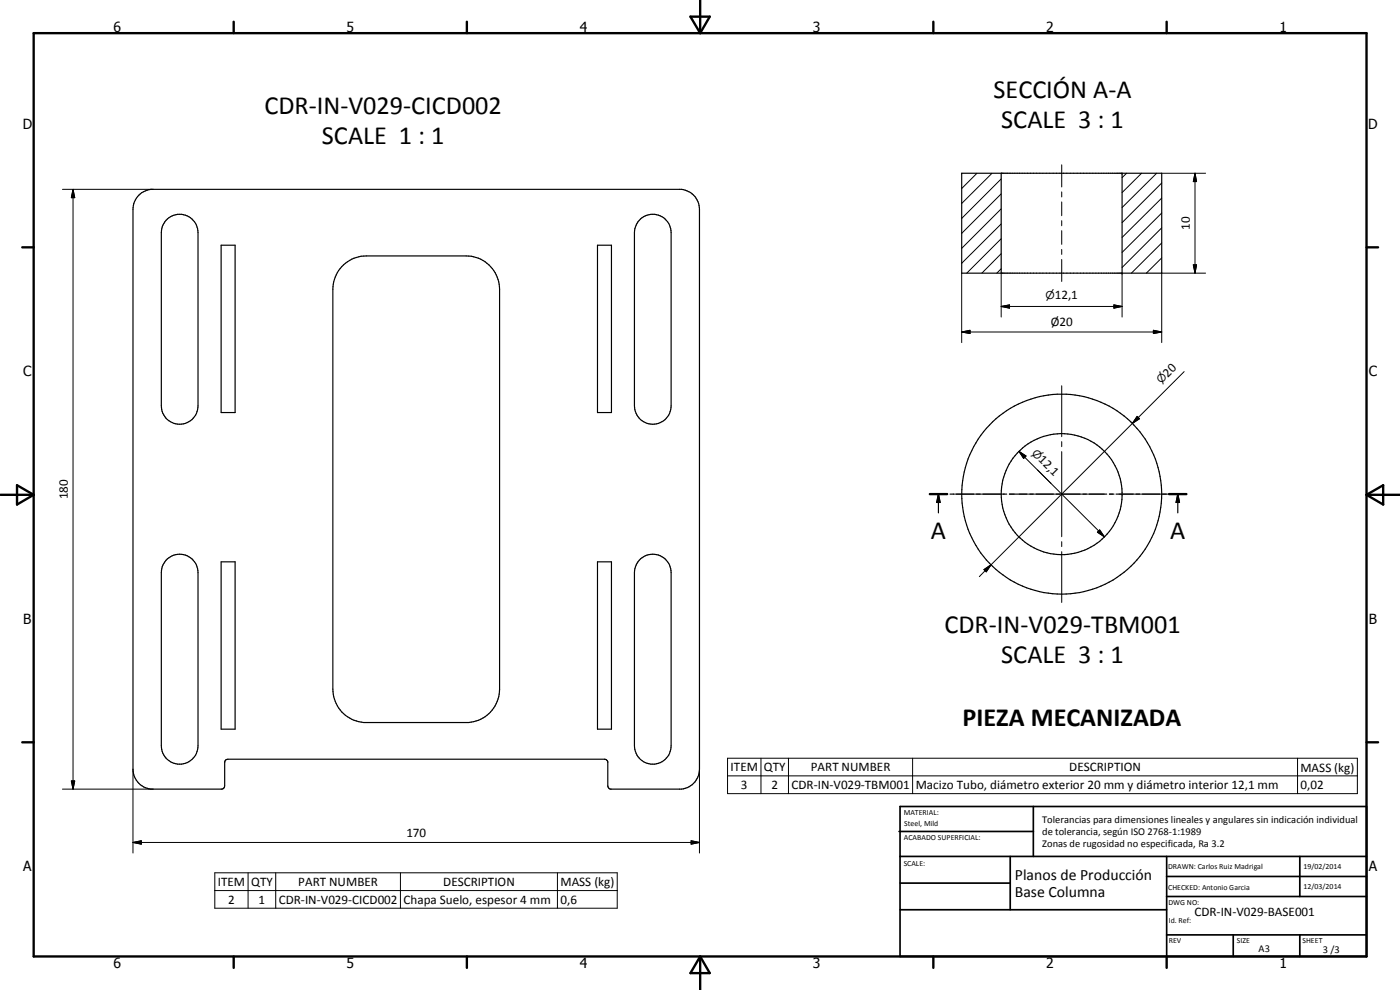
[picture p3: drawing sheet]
<svg xmlns="http://www.w3.org/2000/svg" width="420mm" height="297mm" viewBox="0 0 420 297" stroke-linecap="round" stroke-linejoin="round" font-family="sans-serif">
<g fill="none" stroke="#000" stroke-width=".35">
<path d="M41.7 58.5l1.4-1 2.2-.7h159.2a6.1 6.1 0 0 1 5.4 6v168a6.1 6.1 0 0 1-5.4 6l-21.5-.1-.6-.9v-7.2l-.4-.6-.6-.2h-113a.93 .93 0 0 0-1 1v7l-.4 .8-.4 .2h-21.3a6.1 6.1 0 0 1-5.4-6v-168a6 6 0 0 1 1.8-4.3zM288.6 52h60v30h-60zM300.5 52v30M336.8 52v30M49.8 66.1a5.5 5.5 0 0 1 6.1-1.5 5.5 5.5 0 0 1 3.5 5.2v52a5.5 5.5 0 0 1-5.5 5.5 5.5 5.5 0 0 1-5.5-5.5v-52l.3-1.7zM66.4 73.6h4.2v50.2h-4.2zM179.3 73.6h4.2v50.2h-4.2zM192.2 65.7a5.5 5.5 0 0 1 5.9-.9 5.5 5.5 0 0 1 3.3 5v52a5.5 5.5 0 0 1-5.5 5.5 5.5 5.5 0 0 1-5.5-5.5v-52l.5-2.2zM102.6 80a9.8 9.8 0 0 1 7.3-3.2h30a10 10 0 0 1 10 10v120a10.1 10.1 0 0 1-9.2 10h-31.5a10 10 0 0 1-9.3-10v-120a10.3 10.3 0 0 1 2.7-6.8zM279 148.3h5.3M281.6 148.3l.5 2.4h-1zM281.6 148.3v5.6"/>
<path d="M285.1 148.3h1.1M287.1 148.3h5.1M293.1 148.3h1.1M295 148.3h5.2M301.1 148.3h1M303 148.3h5.2M309.1 148.3h1M311 148.3h5.1M317 148.3h1.1M319 148.3h5.1M325 148.3h1M326.9 148.3h5.2"/>
<path d="M333 148.3h1M334.9 148.3h5.2M340.9 148.3h1.1M342.9 148.3h5.2M348.9 148.3h1.1M350.8 148.3h5.3M353.5 148.3l.5 2.4h-1zM353.5 148.3v5.6M49.8 168.1a5.5 5.5 0 0 1 6.1-1.5 5.5 5.5 0 0 1 3.5 5.2v52a5.5 5.5 0 0 1-5.5 5.5 5.5 5.5 0 0 1-5.5-5.5v-52l.3-1.7zM66.4 168.6h4.2v50.2h-4.2zM179.3 168.6h4.2v50.2h-4.2zM192.2 167.7a5.5 5.5 0 0 1 6-.9 5.5 5.5 0 0 1 3.2 5v52a5.5 5.5 0 0 1-5.5 5.5 5.5 5.5 0 0 1-5.5-5.5v-52a5.9 5.9 0 0 1 1.8-4.1z"/>
<circle cx="318.6" cy="148.3" r="18.2"/>
<circle cx="318.6" cy="148.3" r="30"/>
</g>
<g fill="#000">
<circle cx="336.8" cy="52" r=".18"/>
<circle cx="336.8" cy="82" r=".18"/>
</g>
<g fill="none" stroke="#000" stroke-width=".71">
<path d="M10.1 9.9h400v277.1h-400zM70.1 6.5v3.4M140.1 6.5v3.4M207.2 5h5.8l-2.9 4.9zM210.1 0v9.9M280.1 6.5v3.4M350.1 6.5v3.4M6.7 74.2h3.4M410.1 74.2h3.5M.1 148.5h10M5.1 145.6l5 2.9-5 2.9zM279 148.3h5.3"/>
<path d="M350.8 148.3h5.3M410.1 148.5h10M410.1 148.5l5-2.9v5.8zM6.7 222.7h3.4M410.1 222.7h3.5M70.1 287v3.4M140.1 287v3.4M210.1 287v10M210.1 287l2.9 5h-5.8zM280.1 287v3.4M350.1 287v3.4"/>
</g>
<g fill="none" stroke="#000" stroke-width=".51">
<path d="M269.8 249.5h40.3M270.1 242h140v45h-140zM270.1 257h140M303.2 257v16M310.1 242v15M350.1 257v30M390.1 257v12M270.1 265h33.1M270.1 273h80M350.1 269h60M350.1 263h60M350.1 280.5h60"/>
<path d="M370.1 280.5v6.5M390.1 280.5v6.5"/>
</g>
<g fill="#000">
<path d="M21.9 56.8l.5 2.5h-1zM358.6 52l.5 2.5h-1zM358.1 79.5h1l-.5 2.5zM288.6 99.6l2.5-.5v1zM300.5 91.9l2.5-.4v1zM334.3 91.5l2.5 .4-2.5 .6zM346.1 99.1l2.5 .5-2.5 .5zM305.8 135.4l2.1 1.4-.7 .7zM341.3 124.9l.7 .7-2.2 1.4zM281.6 148.3l.5 2.4h-1zM330 159l1.5 2.1-2.2-1.4zM353.5 148.3l.5 2.4h-1z"/>
<path d="M295.3 170.9l2.1-1.4-1.4 2.1zM21.4 234.3h1l-.5 2.5zM39.9 252.8l2.5-.5v1zM207.4 252.3l2.5 .5-2.5 .5z"/>
</g>
<g fill="none" stroke="#000" stroke-width=".3">
<path d="M18.7 56.8h27.2M21.9 56.8l.5 2.5h-1zM21.9 56.8v180M288.7 52l-.1 .1M293.2 52l-4.6 4.6M297.7 52l-9.1 9M300.5 58.2l-11.9 11.8M300.5 53.7l-11.9 11.8M318.6 49.4v6.7M318.6 57.6v1.5M338.1 52l-1.3 1.3M342.6 52l-5.8 5.8"/>
<path d="M347.1 52l-10.3 10.3M348.6 59.4l-11.8 11.8M348.6 54.9l-11.8 11.9M348.6 52h13.2M358.6 52l.5 2.5h-1zM358.6 52v30M300.5 76.1l-5.8 5.9M300.5 71.6l-10.4 10.4M300.5 67.2l-11.9 11.8M300.5 62.7l-11.9 11.8M318.6 60.6v4.1M318.6 66.2v1.5"/>
<path d="M318.6 69.2v4.1M318.6 74.8v1.5M318.6 77.9v6.6M348.6 77.4l-4.6 4.6M348.6 72.9l-9.1 9.1M348.6 68.4l-11.8 11.9M348.6 63.9l-11.8 11.8M358.1 79.5h1l-.5 2.5zM288.6 99.6l2.5-.5v1zM288.6 99.6h60M288.6 82v20.8M300.5 91.9l2.5-.4v1z"/>
<path d="M300.5 80.6l-1.3 1.4M300.5 91.9h36.3M300.5 82v13.1M334.3 91.5l2.5 .4-2.5 .6zM336.8 82v13.1M346.1 99.1l2.5 .5-2.5 .5zM348.6 81.9l-.1 .1M361.8 82h-13.2v20.8M318.6 115.7v15.3M355.4 111.5l-15.6 15.5M305.8 135.4l2.1 1.4-.7 .7zM305.8 135.4l25.7 25.7"/>
<path d="M318.6 132.5v1.5M318.6 135.5v25.5M339.8 127l-45.9 46M341.3 124.9l.7 .7-2.2 1.4zM286.1 148.3h15.3M302.9 148.3h1.5M305.9 148.3h25.5M330 159l1.5 2.1-2.2-1.4zM332.9 148.3h1.5M335.9 148.3h15.2M295.3 170.9l2.1-1.4-1.4 2.1zM318.6 162.5v1.5"/>
<path d="M318.6 165.5v15.3M18.7 236.8h27.2M21.4 234.3h1l-.5 2.5zM39.9 230.8v25.1M209.9 230.8v25.1M218.3 227.5h189.1v10.6h-189.1zM218.3 232.8h189.1M228.4 227.5v10.6M236.6 227.5v10.6M273.9 227.5v10.6M389.4 227.5v10.6M39.9 252.8l2.5-.5v1z"/>
<path d="M39.9 252.8h170M207.4 252.3l2.5 .5-2.5 .5zM64.5 261.9h120.7v10.6h-120.7zM64.5 267.2h120.7M74.5 261.9v10.6M82.8 261.9v10.6M120.2 261.9v10.6M167.3 261.9v10.6"/>
</g>
<g font-size="7.9">
<text x="298.1" y="29.5">SECCIÓN A-A</text>
<text x="79.4" y="34.2">CDR-IN-V029-CICD002</text>
<text x="300.5" y="38.5">SCALE 3 : 1</text>
<text x="96.6" y="43.2">SCALE 1 : 1</text>
<text x="279.4" y="161.8">A</text>
<text x="351.2" y="161.8">A</text>
<text x="283.4" y="190">CDR-IN-V029-TBM001</text>
<text x="300.5" y="199.1">SCALE 3 : 1</text>
<text x="288.9" y="217.9">PIEZA MECANIZADA</text>
</g>
<g font-size="4.7">
<text x="304.6" y="263.9">Planos de Producción</text>
<text x="304.6" y="269.3">Base Columna</text>
</g>
<g font-size="4.2">
<text x="34" y="9.6">6</text>
<text x="104" y="9.6">5</text>
<text x="174" y="9.6">4</text>
<text x="244" y="9.6">3</text>
<text x="314" y="9.6">2</text>
<text x="384" y="9.6">1</text>
<text x="6.8" y="38.7">D</text>
<text x="410.6" y="38.7">D</text>
<text x="7" y="112.9">C</text>
<text x="410.8" y="112.9">C</text>
<text x="7" y="187.1">B</text>
<text x="410.8" y="187.1">B</text>
<text x="7" y="261.4">A</text>
<text x="410.8" y="261.4">A</text>
<text x="34" y="290.4">6</text>
<text x="104" y="290.4">5</text>
<text x="174" y="290.4">4</text>
<text x="244" y="290.4">3</text>
<text x="314" y="290.4">2</text>
<text x="384" y="290.4">1</text>
</g>
<g font-size="3.9">
<text x="357.1" y="69" transform="rotate(-90 357.1 69)">10</text>
<text x="316.6" y="89.8">12,1</text>
<text x="315.3" y="97.7">Ø20</text>
<text x="350.5" y="113.4" transform="rotate(-45 350.5 113.4)">20</text>
<text x="311.5" y="138.1" transform="rotate(45 311.5 138.1)">12,1</text>
<text x="20.4" y="149.8" transform="rotate(-90 20.4 149.8)">180</text>
<text x="219.3" y="231.4">ITEM</text>
<text x="229.3" y="231.4">QTY</text>
<text x="243.3" y="231.4">PART NUMBER</text>
<text x="320.9" y="231.4">DESCRIPTION</text>
<text x="390.3" y="231.5">MASS (kg)</text>
<text x="222.4" y="236.7">3</text>
<text x="231.5" y="236.7">2</text>
<text x="237.6" y="236.7">CDR-IN-V029-TBM001</text>
<text x="274.8" y="236.8">Macizo Tubo, diámetro exterior 20 mm y diámetro interior 12,1 mm</text>
<text x="390.3" y="236.7">0,02</text>
<text x="122" y="251.2">170</text>
<text x="65.4" y="265.8">ITEM</text>
<text x="75.4" y="265.8">QTY</text>
<text x="89.5" y="265.8">PART NUMBER</text>
<text x="133" y="265.8">DESCRIPTION</text>
<text x="168.2" y="265.9">MASS (kg)</text>
<text x="68.5" y="271.1">2</text>
<text x="77.6" y="271.1">1</text>
<text x="83.7" y="271.1">CDR-IN-V029-CICD002</text>
<text x="121.1" y="271.2">Chapa Suelo, espesor 4 mm</text>
<text x="168.2" y="271.1">0,6</text>
<text x="358.5" y="275">CDR-IN-V029-BASE001</text>
</g>
<g font-size="3.3">
<text x="313.8" y="89.8">n</text>
<text x="348.5" y="115.4" transform="rotate(-45 348.5 115.4)">n</text>
<text x="309.5" y="136.1" transform="rotate(45 309.5 136.1)">n</text>
</g>
<g font-size="3.1">
<text x="312.7" y="246.8">Tolerancias para dimensiones lineales y angulares sin indicación individual</text>
<text x="312.7" y="250.4">de tolerancia, según ISO 2768-1:1989</text>
<text x="312.7" y="254">Zonas de rugosidad no especificada, Ra 3.2</text>
<text x="377.7" y="285.6">A3</text>
<text x="397" y="285.9">3 /3</text>
</g>
<g font-size="2.4">
<text x="271.2" y="244.4">MATERIAL:</text>
<text x="271.3" y="252">ACABADO SUPERFICIAL:</text>
<text x="271.4" y="247.9">Steel, Mild</text>
<text x="271.2" y="259.7">SCALE:</text>
<text x="350.6" y="260.8">DRAWN: Carlos Ruiz Madrigal</text>
<text x="391.2" y="260.6">19/02/2014</text>
<text x="350.6" y="267">CHECKED: Antonio Garcia</text>
<text x="391.2" y="266.7">12/03/2014</text>
<text x="350.6" y="271.4">DWG NO:</text>
<text x="350.8" y="276.9">Id. Ref:</text>
<text x="350.8" y="282.8">REV</text>
<text x="371.2" y="282.9">SIZE</text>
<text x="390.9" y="282.9">SHEET</text>
</g>
</svg>
